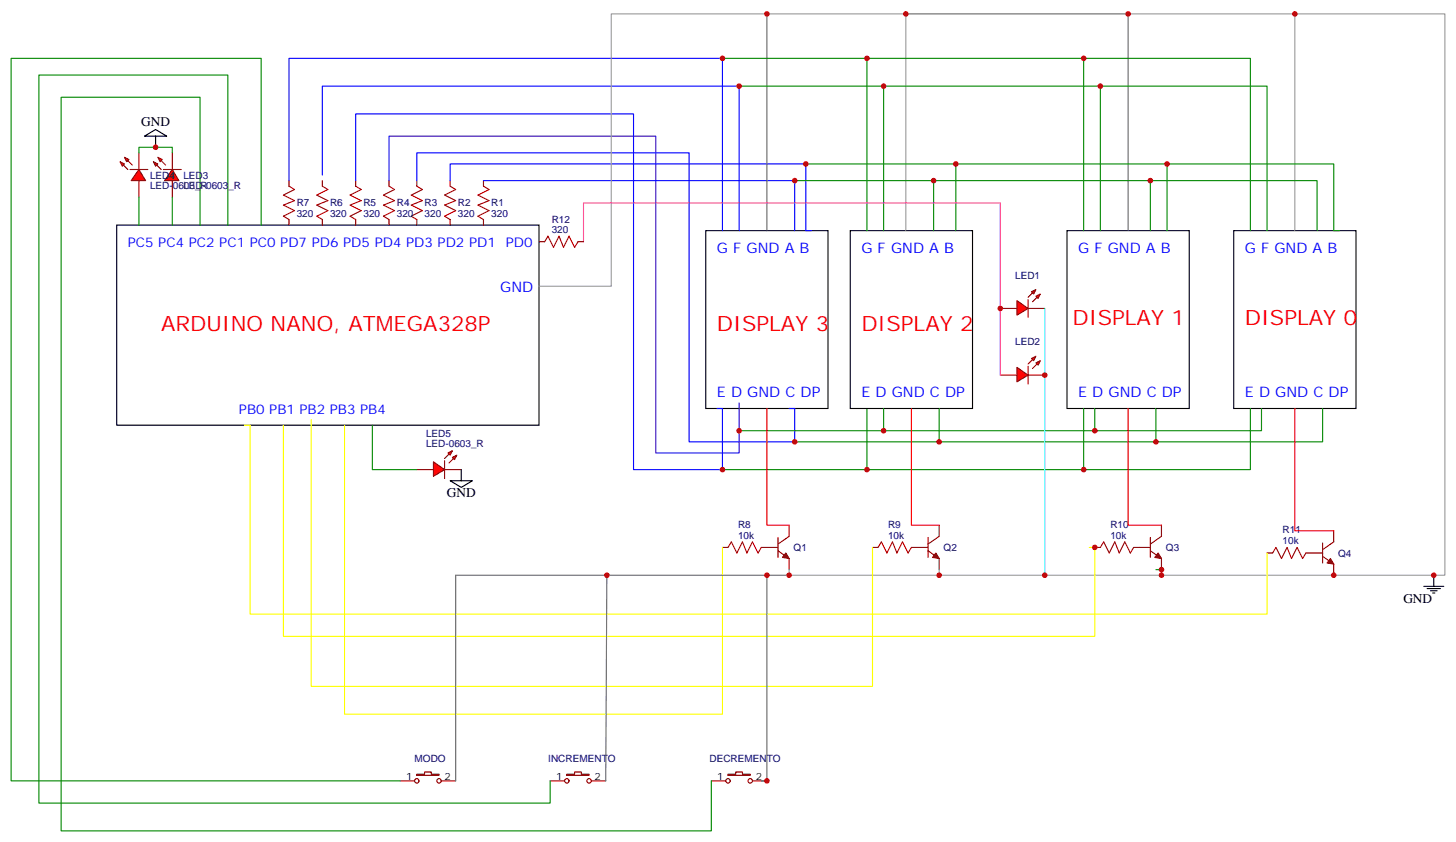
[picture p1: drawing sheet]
<svg xmlns="http://www.w3.org/2000/svg" width="462mm" height="267mm" viewBox="0 0 462 267" stroke-linecap="round" stroke-linejoin="round" font-family="sans-serif">
<path d="M37 71.4h134.1v63.5h-134.1zM224 73.2h38.8v56.4h-38.8zM269.9 73.2h38.8v56.4h-38.8zM338.7 73.2h38.8v56.4h-38.8zM391.6 73.2h38.8v56.4h-38.8zM451.9 186.1h6.4M453 186.8h4.2M454 187.5h2.1M454.7 188.2h.7M455.1 182.6v3.5" fill="none" stroke="#000" stroke-width=".35"/>
<path d="M91.7 59.1l1.8 1-3.5 1.8 3.5 1.8-3.5 1.4 3.5 1.8-3.5 1.7 1.7 1.1M102.3 59.1l1.8 1-3.6 1.8 3.6 1.8-3.6 1.4 3.6 1.8-3.6 1.7 1.8 1.1M112.9 59.1l1.8 1-3.6 1.8 3.6 1.8-3.6 1.4 3.6 1.8-3.6 1.7 1.8 1.1M123.5 59.1l1.7 1-3.5 1.8 3.5 1.8-3.5 1.4 3.5 1.8-3.5 1.7 1.8 1.1M132.3 59.1l1.8 1-3.6 1.8 3.6 1.8-3.6 1.4 3.6 1.8-3.6 1.7 1.8 1.1M142.9 59.1l1.7 1-3.5 1.8 3.5 1.8-3.5 1.4 3.5 1.8-3.5 1.7 1.8 1.1M153.5 59.1l1.7 1-3.5 1.8 3.5 1.8-3.5 1.4 3.5 1.8-3.5 1.7 1.8 1.1M231.1 173.7l1-1.7 1.8 3.5 1.8-3.5 1.4 3.5 1.7-3.5 1.8 3.5 1.1-1.8M278.7 173.7l1.1-1.7 1.7 3.5 1.8-3.5 1.4 3.5 1.8-3.5 1.7 3.5 1.1-1.8M349.2 173.7l1.1-1.7 1.8 3.5 1.7-3.5 1.4 3.5 1.8-3.5 1.8 3.5 1-1.8M403.9 175.5l1.1-1.8 1.8 3.6 1.7-3.6 1.4 3.6 1.8-3.6 1.8 3.6 1-1.8" fill="none" stroke="#a10000" stroke-width=".35"/>
<g fill="none" stroke="#870000" stroke-width=".35">
<path d="M91.7 57.3v1.8M102.3 57.3v1.8M112.9 57.3v1.8M123.5 57.3v1.8M132.3 57.3v1.8M142.9 57.3v1.8M153.5 57.3v1.8M91.7 69.7v1.7M102.3 69.7v1.7M112.9 69.7v1.7M123.5 69.7v1.7M132.3 69.7v1.7"/>
<path d="M142.9 69.7v1.7M153.5 69.7v1.7M229.3 173.7h1.8M241.7 173.7h5.2M246.9 174.8l3.6 2.5v3.5M246.9 170.6v6.3M250.5 166.7v3.5l-3.6 2.5M276.9 173.7h1.8M289.3 173.7h5.3M294.6 174.8l3.5 2.5v3.5M294.6 170.6v6.3M298.1 166.7v3.5l-3.5 2.5"/>
<path d="M347.5 173.7h1.7M359.8 173.7h5.3M365.1 174.8l3.6 2.5v3.5M365.1 170.6v6.3M368.7 166.7v3.5l-3.6 2.5M402.2 175.5h1.7M414.5 175.5h5.3M419.8 176.6l3.5 2.4v3.6M419.8 172.3v6.4M423.3 168.5v3.5l-3.5 2.4M127 247.8h4.6M132.3 245.7h2.5v-.7h2.1v.7h2.4v.4h-7z"/>
<path d="M140.1 247.8h4.5M174.6 247.8h4.6M179.9 245.7h2.5v-.7h2.1v.7h2.5v.4h-7.1zM187.7 247.8h4.6M225.8 247.8h4.6M231.1 245.7h2.4v-.7h2.2v.7h2.4v.4h-7zM238.8 247.8h4.6"/>
<circle cx="132.3" cy="247.8" r=".71"/>
<circle cx="139.3" cy="247.8" r=".71"/>
<circle cx="179.9" cy="247.8" r=".71"/>
<circle cx="187" cy="247.8" r=".71"/>
<circle cx="231.1" cy="247.8" r=".71"/>
<circle cx="238.1" cy="247.8" r=".71"/>
</g>
<path d="M91.7 57.3v-38.8h137.6v54.7M102.3 55.6v-28.3h132.3v45.9M112.9 57.3v-21.1h88.2v112.8h28.2v-19.4h-1.8M132.3 57.3v-8.8h86.4v91.7h33.5v-10.6h-1.7M142.9 57.3v-5.3h112.9v21.2h1.7M153.5 57.3h98.7v15.9" fill="none" stroke="#00f" stroke-width=".35"/>
<path d="M123.5 57.3v-14.1h84.6v100.6h26.5v-15.9" fill="none" stroke="#30c" stroke-width=".35"/>
<path d="M358.1 4.4h52.9v68.8M411 4.4h47.6v178.2h-89.9v-1.8M287.5 73.2v-68.8h-93.5v86.4h-22.9M250.5 180.8v1.8h47.6M298.1 180.8v1.8h70.6" fill="none" stroke="#999" stroke-width=".35"/>
<path d="M243.4 4.4v68.8M287.5 4.4h70.6v68.8M192.6 182.6l-.3 65.2M243.4 182.6h-98.8v65.2M250.5 182.6h-7.1v65.2h-1.7" fill="none" stroke="#666" stroke-width=".35"/>
<g fill="none" stroke="#008700" stroke-width=".35">
<path d="M229.3 18.5h167.6v54.7M275.2 18.5v54.7M344 18.5v54.7M234.6 27.3h167.6v45.9M280.5 27.3v45.9M349.2 27.3v45.9M252.2 57.3h165.8v15.9M255.8 52h167.5v21.2h1.8M296.3 57.3v15.9M303.4 52v21.2M365.1 57.3v15.9M370.4 52v21.2"/>
<path d="M63.5 71.4v-40.5h-44.1v232.8h206.4v-15.9M72.3 71.4v-47.6h-60v231.1h162.3v-7.1M82.9 71.4v-52.9h-79.4v229.3h123.5M275.2 129.6v19.4M280.5 129.6v7.1M298.1 129.6v10.6M344 129.6v19.4M347.5 129.6v7.1M366.9 129.6v10.6M396.9 129.6v19.4h-167.6M400.4 129.6v7.1h-165.8M419.8 129.6v10.6h-167.6"/>
<path d="M366.9 180.8h1.8"/>
</g>
<g fill="#870000" stroke="#870000" stroke-width=".35">
<path d="M249.4 175.5l1.1 1.8-2.1-.4z"/>
<path d="M297 175.5l1.1 1.8-2.1-.4z"/>
<path d="M367.6 175.5l1.1 1.8-2.2-.4z"/>
<path d="M422.3 177.3l1 1.7-2.1-.3z"/>
</g>
<path d="M243.4 129.6v37.1h7.1M289.3 129.6v37.1h8.8M358.1 129.6v37.1h10.6M411 129.6v38.9h12.3" fill="none" stroke="#f00" stroke-width=".35"/>
<path d="M77.6 134.9h1.8v60h322.8v-19.4M90 134.9v67.1h257.5v-28.3h-1.8M98.8 133.2v84.6h178.1v-44.1M109.4 134.9v91.8h119.9v-53" fill="none" stroke="#ff0" stroke-width=".35"/>
<g fill="#f00" stroke="#870000" stroke-width=".35">
<path d="M322.8 95.4l3.5 2.5-3.5 2.1z"/>
<path d="M326.3 95.1v5.6z"/>
</g>
<g fill="#870000" stroke="#870000" stroke-width=".35">
<path d="M327.7 93l-1.4 1.4z"/>
<path d="M327.7 95.8l1.4-1.4z"/>
</g>
<g fill="#f00" stroke="#870000" stroke-width=".35">
<path d="M327.4 92.6l1.4-.7-.7 1.4z"/>
<path d="M328.8 94l1.4-.7-.7 1.4z"/>
</g>
<path d="M317.5 97.9h5.3M326.3 97.9h5.3" fill="none" stroke="#870000" stroke-width=".35"/>
<g fill="#f00" stroke="#870000" stroke-width=".35">
<path d="M322.8 116.6l3.5 2.5-3.5 2.1z"/>
<path d="M326.3 116.2v5.7z"/>
</g>
<g fill="#870000" stroke="#870000" stroke-width=".35">
<path d="M327.7 114.1l-1.4 1.4z"/>
<path d="M327.7 116.9l1.4-1.4z"/>
</g>
<g fill="#f00" stroke="#870000" stroke-width=".35">
<path d="M327.4 113.8l1.4-.7-.7 1.4z"/>
<path d="M328.8 115.2l1.4-.7-.7 1.4z"/>
</g>
<path d="M171.1 76.7h1.8M183.4 76.7h1.8M317.5 119.1h5.3M326.3 119.1h5.3" fill="none" stroke="#870000" stroke-width=".35"/>
<path d="M331.6 97.9v84.7" fill="none" stroke="#0ff" stroke-width=".35"/>
<path d="M185.2 76.7v-12.3h132.3v54.7" fill="none" stroke="#f0f" stroke-width=".35"/>
<path d="M172.9 76.7l1-1.7 1.8 3.5 1.7-3.5 1.5 3.5 1.7-3.5 1.8 3.5 1-1.8" fill="none" stroke="#a10000" stroke-width=".35"/>
<g fill="#f00" stroke="#870000" stroke-width=".35">
<path d="M54.7 53.8l2.1 3.5h-4.6z"/>
<path d="M51.9 53.8h5.6z"/>
</g>
<g fill="#870000" stroke="#870000" stroke-width=".35">
<path d="M49.7 52.4l1.5 1.4z"/>
<path d="M51.2 51l1.4 1.4z"/>
</g>
<g fill="#f00" stroke="#870000" stroke-width=".35">
<path d="M48.7 51.3l1.4 .7-.7 .7z"/>
<path d="M50.1 49.9l1.4 .7-.7 .7z"/>
</g>
<path d="M54.7 48.5v5.3M54.7 57.3v5.3" fill="none" stroke="#870000" stroke-width=".35"/>
<g fill="#f00" stroke="#870000" stroke-width=".35">
<path d="M44.1 53.8l2.1 3.5h-4.6z"/>
<path d="M41.3 53.8h5.6z"/>
</g>
<g fill="#870000" stroke="#870000" stroke-width=".35">
<path d="M39.2 52.4l1.4 1.4z"/>
<path d="M40.6 51l1.4 1.4z"/>
</g>
<g fill="#f00" stroke="#870000" stroke-width=".35">
<path d="M38.1 51.3l1.4 .7-.7 .7z"/>
<path d="M39.5 49.9l1.4 .7-.7 .7z"/>
</g>
<path d="M44.1 48.5v5.3M44.1 57.3v5.3" fill="none" stroke="#870000" stroke-width=".35"/>
<path d="M44.1 48.5v-1.8h10.6v1.8M44.1 62.6v8.8M54.7 62.6v8.8" fill="none" stroke="#008700" stroke-width=".35"/>
<path d="M45.9 43.2l3.5-2.1 3.5 2.1zM49.4 43.2v3.5" fill="none" stroke="#000" stroke-width=".35"/>
<g fill="#f00" stroke="#870000" stroke-width=".35">
<path d="M137.6 146.6l3.5 2.4-3.5 2.2z"/>
<path d="M141.1 146.2v5.7z"/>
</g>
<g fill="#870000" stroke="#870000" stroke-width=".35">
<path d="M141.1 145.5l1.4-1.4z"/>
<path d="M142.5 146.9l1.4-1.4z"/>
</g>
<g fill="#f00" stroke="#870000" stroke-width=".35">
<path d="M142.2 143.8l1.4-.7-.7 1.4z"/>
<path d="M143.6 145.2l1.4-.7-.7 1.4z"/>
</g>
<path d="M132.3 149h5.3M141.1 149h5.3" fill="none" stroke="#870000" stroke-width=".35"/>
<path d="M118.2 134.9v14.1h14.1" fill="none" stroke="#008700" stroke-width=".35"/>
<path d="M142.9 152.6h7l-3.5 2.1zM146.4 149v3.6" fill="none" stroke="#000" stroke-width=".35"/>
<g fill="#c00">
<circle cx="243.4" cy="4.4" r=".88"/>
<circle cx="287.5" cy="4.4" r=".88"/>
<circle cx="358.1" cy="4.4" r=".88"/>
<circle cx="255.8" cy="52" r=".88"/>
<circle cx="252.2" cy="57.3" r=".88"/>
<circle cx="234.6" cy="27.3" r=".88"/>
<circle cx="229.3" cy="18.5" r=".88"/>
<circle cx="365.1" cy="57.3" r=".88"/>
<circle cx="370.4" cy="52" r=".88"/>
<circle cx="344" cy="18.5" r=".88"/>
<circle cx="349.3" cy="27.3" r=".88"/>
<circle cx="296.3" cy="57.3" r=".88"/>
<circle cx="303.4" cy="52" r=".88"/>
<circle cx="275.2" cy="18.5" r=".88"/>
<circle cx="280.5" cy="27.3" r=".88"/>
<circle cx="252.2" cy="140.2" r=".88"/>
<circle cx="234.6" cy="136.7" r=".88"/>
<circle cx="229.3" cy="149" r=".88"/>
<circle cx="366.9" cy="140.2" r=".88"/>
<circle cx="347.5" cy="136.7" r=".88"/>
<circle cx="280.5" cy="136.7" r=".88"/>
<circle cx="298.1" cy="140.2" r=".88"/>
<circle cx="344" cy="149" r=".88"/>
<circle cx="275.2" cy="149" r=".88"/>
<circle cx="411" cy="4.4" r=".88"/>
<circle cx="368.7" cy="180.8" r=".88"/>
<circle cx="423.3" cy="182.6" r=".88"/>
<circle cx="368.7" cy="182.6" r=".88"/>
<circle cx="298.1" cy="182.6" r=".88"/>
<circle cx="347.5" cy="173.7" r=".88"/>
<circle cx="243.4" cy="247.8" r=".88"/>
<circle cx="250.5" cy="182.6" r=".88"/>
<circle cx="243.4" cy="182.6" r=".88"/>
<circle cx="192.6" cy="182.6" r=".88"/>
<circle cx="331.6" cy="182.6" r=".88"/>
<circle cx="331.6" cy="119.1" r=".88"/>
<circle cx="317.5" cy="97.9" r=".88"/>
<circle cx="455.1" cy="182.6" r=".88"/>
<circle cx="49.4" cy="46.7" r=".88"/>
</g>
<g font-size="6.7" fill="#f00">
<text x="51.2" y="105">ARDUINO NANO, ATMEGA328P</text>
<text x="227.5" y="105">DISPLAY 3</text>
<text x="273.4" y="105">DISPLAY 2</text>
<text x="340.4" y="103.2">DISPLAY 1</text>
<text x="395.1" y="103.2">DISPLAY 0</text>
</g>
<g font-size="4.6" fill="#00f">
<text x="227.5" y="80.3">G F GND A B</text>
<text x="273.4" y="80.3">G F GND A B</text>
<text x="342.2" y="80.3">G F GND A B</text>
<text x="395.1" y="80.3">G F GND A B</text>
<text x="158.7" y="92.6">GND</text>
<text x="227.5" y="126.1">E D GND C DP</text>
<text x="273.4" y="126.1">E D GND C DP</text>
<text x="342.2" y="126.1">E D GND C DP</text>
<text x="395.1" y="126.1">E D GND C DP</text>
</g>
<g font-size="4.2">
<text x="44.8" y="40">GND</text>
<text x="141.8" y="157.9">GND</text>
<text x="445.4" y="191.3">GND</text>
</g>
<g font-size="4.2" fill="#00f">
<text x="40.6" y="78.5">PC5 PC4 PC2 PC1 PC0 PD7 PD6 PD5 PD4 PD3 PD2 PD1</text>
<text x="160.5" y="78.5">PD0</text>
<text x="75.8" y="131.4">PB0 PB1 PB2 PB3 PB4</text>
</g>
<g font-size="3.2" fill="#000080">
<text x="47.6" y="60">LED-0603_R</text>
<text x="47.6" y="56.9">LED4</text>
<text x="58.2" y="60">LED-0603_R</text>
<text x="58.2" y="56.9">LED3</text>
<text x="94.2" y="65.5">R7</text>
<text x="104.8" y="65.5">R6</text>
<text x="115.4" y="65.5">R5</text>
<text x="125.9" y="65.5">R4</text>
<text x="134.8" y="65.5">R3</text>
<text x="145.3" y="65.5">R2</text>
<text x="155.9" y="65.5">R1</text>
<text x="94.2" y="68.7">320</text>
<text x="104.8" y="68.7">320</text>
<text x="115.4" y="68.7">320</text>
<text x="125.9" y="68.7">320</text>
<text x="134.8" y="68.7">320</text>
<text x="145.3" y="68.7">320</text>
<text x="155.9" y="68.7">320</text>
<text x="175.1" y="70.7">R12</text>
<text x="175.1" y="73.9">320</text>
<text x="322.2" y="88.4">LED1</text>
<text x="322.2" y="109.6">LED2</text>
<text x="135.2" y="142">LED-0603_R</text>
<text x="135.2" y="138.8">LED5</text>
<text x="234.2" y="167.5">R8</text>
<text x="281.9" y="167.5">R9</text>
<text x="352.4" y="167.5">R10</text>
<text x="234.2" y="170.9">10k</text>
<text x="281.9" y="170.9">10k</text>
<text x="352.4" y="170.9">10k</text>
<text x="407.1" y="172.7">10k</text>
<text x="407.1" y="169.3">R11</text>
<text x="251.9" y="174.9">Q1</text>
<text x="299.5" y="174.9">Q2</text>
<text x="370.1" y="174.9">Q3</text>
<text x="424.7" y="176.7">Q4</text>
<text x="131.6" y="241.9">MODO</text>
<text x="174" y="241.9">INCREMENTO</text>
<text x="225.2" y="241.9">DECREMENTO</text>
</g>
<g font-size="3.2">
<text x="128.9" y="247.5">1</text>
<text x="141.1" y="247.5">2</text>
<text x="176.5" y="247.5">1</text>
<text x="188.7" y="247.5">2</text>
<text x="227.6" y="247.5">1</text>
<text x="239.9" y="247.5">2</text>
</g>
</svg>
